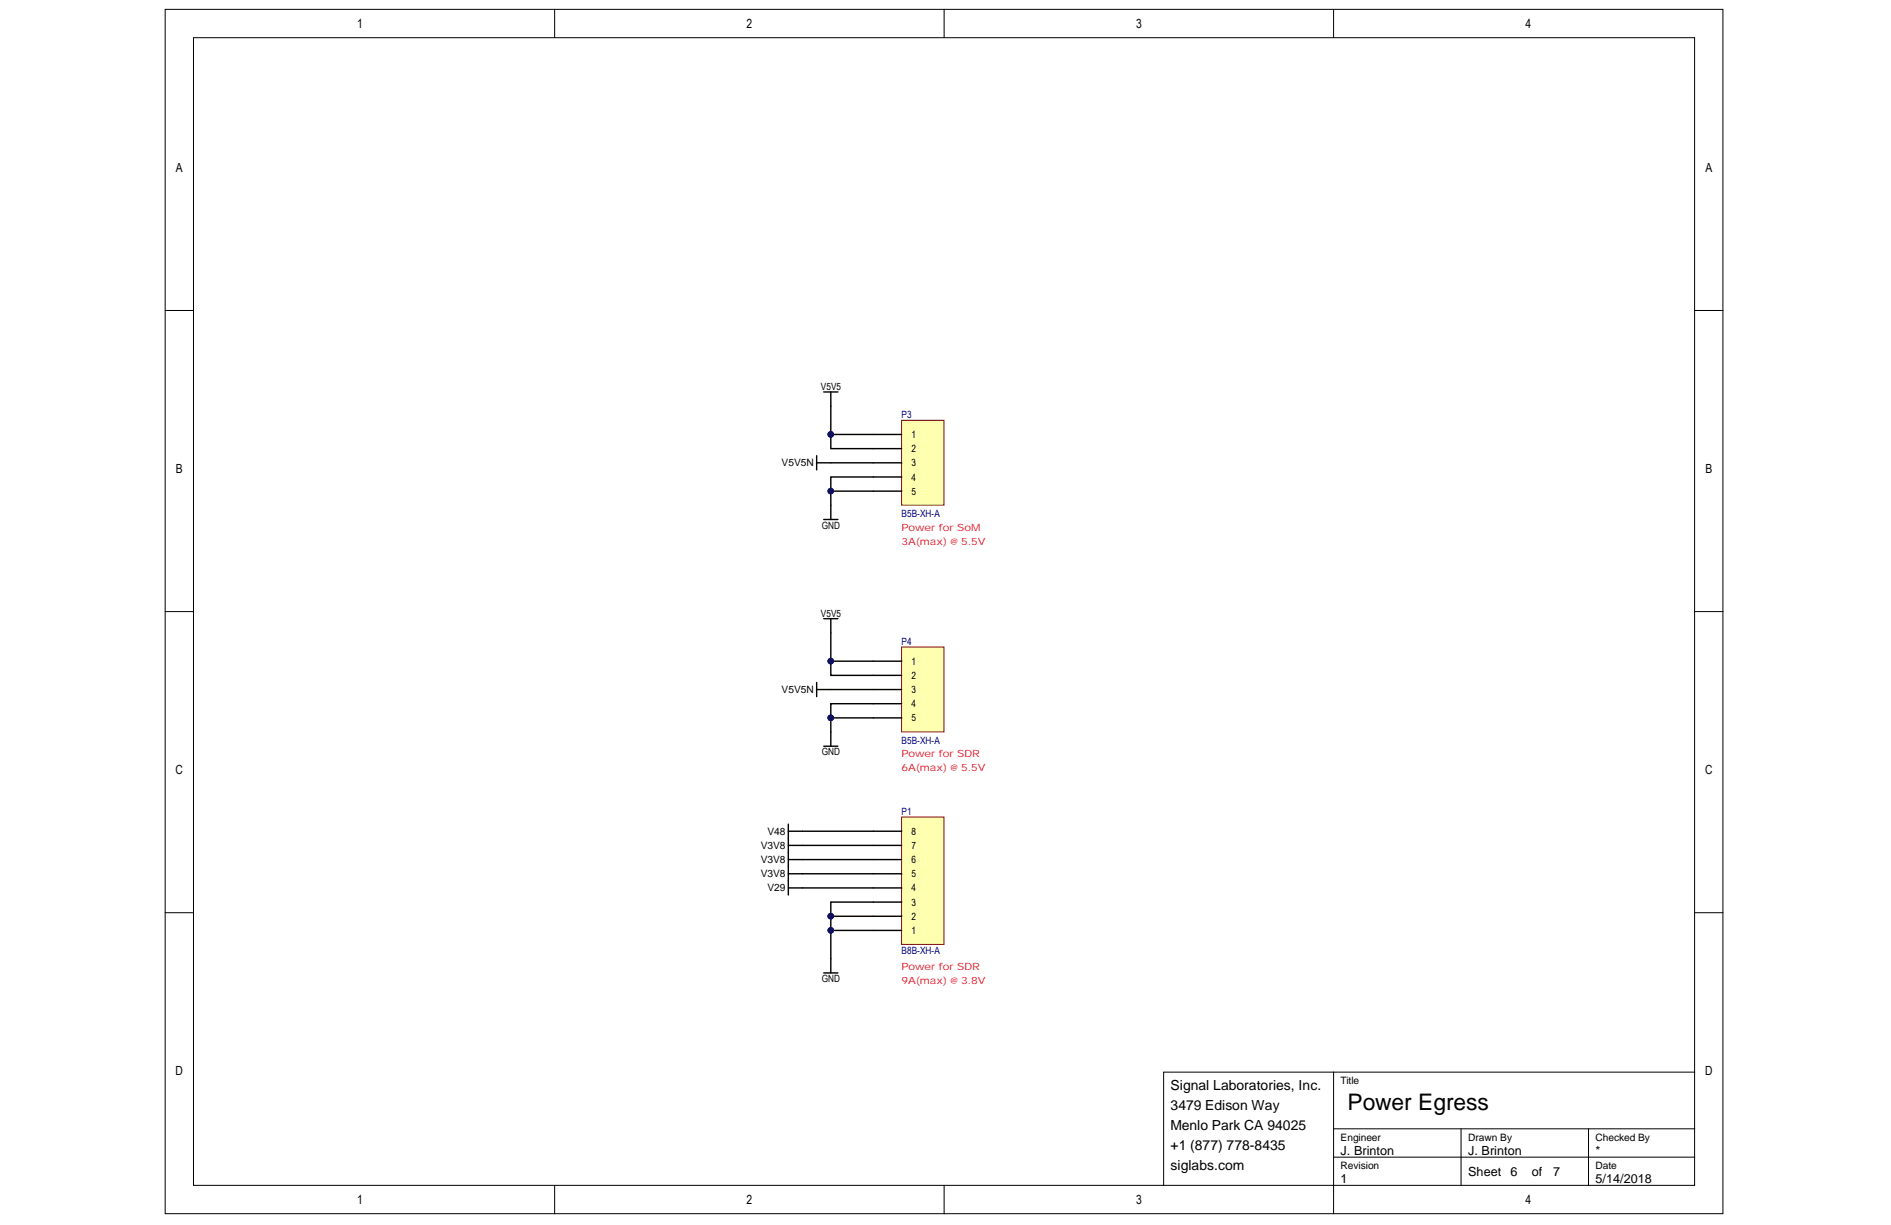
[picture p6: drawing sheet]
<svg xmlns="http://www.w3.org/2000/svg" width="431mm" height="279mm" viewBox="0 0 431 279" stroke-linecap="round" stroke-linejoin="round" font-family="sans-serif">
<g fill="#fff" stroke="#000" stroke-width=".23">
<path d="M37.7 2.1h355.4v274.7h-355.4z"/>
<path d="M44.1 8.6h342.5v261.8h-342.5z"/>
</g>
<g fill="none" stroke="#000" stroke-width=".23">
<path d="M126.5 2.1v6.5M215.4 2.1v6.5M304.3 2.1v6.5M37.7 70.8h6.4M386.7 70.8h6.4M37.7 139.5h6.4M386.7 139.5h6.4M37.7 208.2h6.4M386.7 208.2h6.4M304.3 244.5h-38.8v25.9M304.3 257.5h82.4M333.4 257.5v12.9"/>
<path d="M362.4 257.5v12.9M386.7 244.5h-82.4v32.4M126.5 270.4v6.5M215.4 270.4v6.5M304.3 263.9h82.4"/>
</g>
<path d="M205.7 186.4h9.7v29h-9.7z" fill="#ffffb0" stroke="#800000" stroke-width=".23"/>
<g fill="none" stroke="#000" stroke-width=".32">
<path d="M187.9 89.4h3.3M189.6 89.4v3.2M187.9 118.5h3.3M189.6 115.3v3.2M186.3 157.3h3.3M186.3 155.7v3.2M179.9 199.3h25.8M179.9 189.6h25.8M179.9 188v3.2M179.9 197.7v6.4M183.1 196.1h22.6M183.1 192.8h22.6"/>
<path d="M179.9 202.5h25.8M205.7 212.2h-16.1v9.7M205.7 209h-16.1v3.2M205.7 205.8h-16.1v3.2M187.9 221.9h3.3"/>
</g>
<g fill="#000080" stroke="#000080" stroke-width=".23">
<circle cx="189.5" cy="212.2" r=".63"/>
<circle cx="189.5" cy="209" r=".63"/>
</g>
<path d="M205.7 95.9h9.7v19.3h-9.7z" fill="#ffffb0" stroke="#800000" stroke-width=".23"/>
<path d="M189.6 92.6v9.7h16.1M189.6 99.1h16.1M199.3 105.6h6.4M205.7 112h-16.1v3.3M205.7 108.8h-16.1v3.2M187.9 141.1h3.3M189.6 141.1v3.2M187.9 170.2h3.3M189.6 167v3.2" fill="none" stroke="#000" stroke-width=".32"/>
<g fill="#000080" stroke="#000080" stroke-width=".23">
<circle cx="189.5" cy="112" r=".63"/>
<circle cx="189.5" cy="99.1" r=".63"/>
</g>
<path d="M205.7 147.6h9.7v19.3h-9.7z" fill="#ffffb0" stroke="#800000" stroke-width=".23"/>
<path d="M186.3 105.6h13M186.3 103.9v3.3M189.6 144.3v9.7h16.1M189.6 150.8h16.1M189.6 157.3h16.1M205.7 163.7h-16.1v3.3M205.7 160.5h-16.1v3.2M179.9 196.1h3.2M179.9 192.8h3.2M179.9 191.2v6.5" fill="none" stroke="#000" stroke-width=".32"/>
<g fill="#000080" stroke="#000080" stroke-width=".23">
<circle cx="189.5" cy="163.7" r=".63"/>
<circle cx="189.5" cy="150.8" r=".63"/>
</g>
<text font-size="5.2" x="307.5" y="253.1">Power Egress</text>
<g font-size="3.2">
<text x="267.1" y="248.7">Signal Laboratories, Inc.</text>
<text x="267.1" y="253.2">3479 Edison Way</text>
<text x="267.1" y="257.8">Menlo Park CA 94025</text>
<text x="267.1" y="262.3">+1 (877) 778-8435</text>
<text x="267.1" y="266.8">siglabs.com</text>
</g>
<g font-size="2.9">
<text x="81.5" y="6.4">1</text>
<text x="170.3" y="6.4">2</text>
<text x="259.2" y="6.4">3</text>
<text x="348" y="6.4">4</text>
<text x="40.1" y="39.1">A</text>
<text x="389.1" y="39.1">A</text>
<text x="40.1" y="107.8">B</text>
<text x="389.1" y="107.8">B</text>
<text x="40.1" y="176.5">C</text>
<text x="389.1" y="176.5">C</text>
<text x="40.1" y="245.2">D</text>
<text x="389.1" y="245.2">D</text>
<text x="305.9" y="263.3">J. Brinton</text>
<text x="335" y="263.3">J. Brinton</text>
<text x="364.1" y="263.3">*</text>
<text x="305.9" y="269.8">1</text>
<text x="335" y="268.1">Sheet</text>
<text x="344.7" y="268.1">6</text>
<text x="349.5" y="268.1">of</text>
<text x="354.4" y="268.1">7</text>
<text x="364" y="269.8">5/14/2018</text>
<text x="81.5" y="274.7">1</text>
<text x="170.3" y="274.7">2</text>
<text x="259.2" y="274.7">3</text>
<text x="348" y="274.7">4</text>
</g>
<g font-size="2.3">
<text x="187.3" y="88.9">V5V5</text>
<text x="208" y="99.9">1</text>
<text x="178.3" y="106.4">V5V5N</text>
<text x="208" y="103.1">2</text>
<text x="208" y="106.4">3</text>
<text x="208" y="109.6">4</text>
<text x="208" y="112.8">5</text>
<text x="187.5" y="120.6">GND</text>
<text x="187.3" y="140.6">V5V5</text>
<text x="208" y="151.6">1</text>
<text x="208" y="154.9">2</text>
<text x="178.3" y="158.1">V5V5N</text>
<text x="208" y="158.1">3</text>
<text x="208" y="161.3">4</text>
<text x="208" y="164.5">5</text>
<text x="187.5" y="172.3">GND</text>
<text x="175.1" y="190.4">V48</text>
<text x="208" y="190.4">8</text>
<text x="173.6" y="196.9">V3V8</text>
<text x="173.6" y="193.6">V3V8</text>
<text x="208" y="196.9">6</text>
<text x="208" y="193.7">7</text>
<text x="173.6" y="200.1">V3V8</text>
<text x="175.1" y="203.3">V29</text>
<text x="208" y="203.3">4</text>
<text x="208" y="200.1">5</text>
<text x="208" y="209.8">2</text>
<text x="208" y="206.6">3</text>
<text x="208" y="213">1</text>
<text x="187.5" y="224">GND</text>
<text x="305.9" y="247.3">Title</text>
<text x="305.9" y="260.2">Engineer</text>
<text x="335" y="260.2">Drawn By</text>
<text x="364.1" y="260.2">Checked By</text>
<text x="305.9" y="266.7">Revision</text>
<text x="364" y="266.7">Date</text>
</g>
<g font-size="2.3" fill="#000080">
<text x="205.7" y="95.4">P3</text>
<text x="205.7" y="118">B5B-XH-A</text>
<text x="205.7" y="147.1">P4</text>
<text x="205.7" y="169.7">B5B-XH-A</text>
<text x="205.7" y="185.9">P1</text>
<text x="205.7" y="217.6">B8B-XH-A</text>
</g>
<g font-size="2.3" fill="#ee0e22">
<text x="205.7" y="121">Power for SoM</text>
<text x="205.7" y="124.2">3A(max) @ 5.5V</text>
<text x="205.7" y="172.7">Power for SDR</text>
<text x="205.7" y="175.9">6A(max) @ 5.5V</text>
<text x="205.7" y="221.2">Power for SDR</text>
<text x="205.7" y="224.4">9A(max) @ 3.8V</text>
</g>
</svg>
